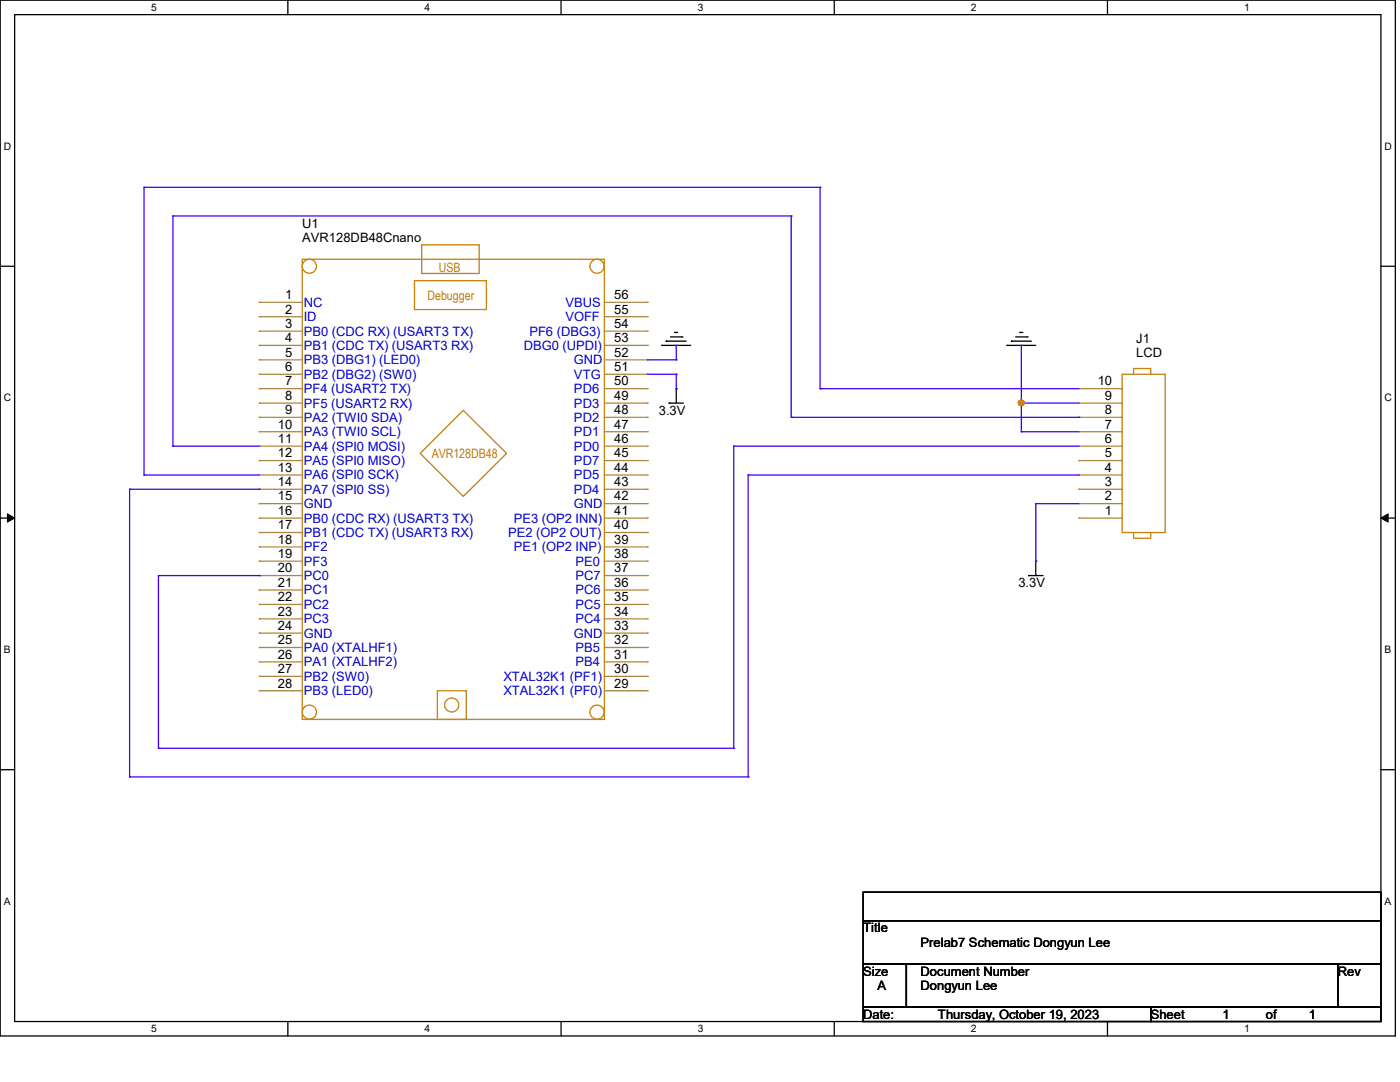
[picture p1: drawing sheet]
<svg xmlns="http://www.w3.org/2000/svg" width="279mm" height="216mm" viewBox="0 0 279 216" stroke-linecap="round" stroke-linejoin="round" font-family="sans-serif">
<path d="M0 0h278.5v206.7h-278.5zM2.9 2.9h272.7v200.9h-272.7z" fill="none" stroke="#000" stroke-width=".25"/>
<g fill="#fff">
<path d="M30.2 .3h1.1v2.3h-1.1z"/>
<path d="M30.2 204.1h1.1v2.3h-1.1z"/>
</g>
<path d="M57.4 0v2.9M57.4 203.8v2.9" fill="none" stroke="#000" stroke-width=".25"/>
<g fill="#fff">
<path d="M84.7 .3h1.1v2.3h-1.1z"/>
<path d="M84.7 204.1h1.1v2.3h-1.1z"/>
</g>
<path d="M112 0v2.9M112 203.8v2.9" fill="none" stroke="#000" stroke-width=".25"/>
<g fill="#fff">
<path d="M139.2 .3h1.1v2.3h-1.1z"/>
<path d="M139.2 204.1h1.1v2.3h-1.1z"/>
</g>
<path d="M166.5 0v2.9M166.5 203.8v2.9" fill="none" stroke="#000" stroke-width=".25"/>
<g fill="#fff">
<path d="M193.8 .3h1.1v2.3h-1.1z"/>
<path d="M193.8 204.1h1.1v2.3h-1.1z"/>
</g>
<path d="M221 0v2.9M221 203.8v2.9" fill="none" stroke="#000" stroke-width=".25"/>
<g fill="#fff">
<path d="M248.3 .3h1.1v2.3h-1.1z"/>
<path d="M248.3 204.1h1.1v2.3h-1.1z"/>
<path d="M.8 28h1.4v2.3h-1.4z"/>
<path d="M276.3 28h1.4v2.3h-1.4z"/>
<path d="M.8 78.2h1.4v2.3h-1.4z"/>
<path d="M276.3 78.2h1.4v2.3h-1.4z"/>
</g>
<path d="M0 53.1h2.9M275.6 53.1h2.9" fill="none" stroke="#000" stroke-width=".25"/>
<g fill="#fff">
<path d="M.8 128.5h1.3v2.2h-1.3z"/>
<path d="M276.3 128.5h1.3v2.2h-1.3z"/>
</g>
<path d="M0 103.4h2.9M275.6 103.4h2.9" fill="none" stroke="#000" stroke-width=".25"/>
<path d="M1.5 102.5l1.4 .9-1.4 .8zM275.6 103.4l1.4-.9v1.7z" fill="#000" stroke="#000" stroke-width=".2"/>
<g fill="#fff">
<path d="M.8 178.7h1.3v2.2h-1.3z"/>
<path d="M276.3 178.7h1.3v2.2h-1.3z"/>
</g>
<g fill="none" stroke="#000" stroke-width=".25">
<path d="M132.1 68.9h.1M132.1 68.9h5.7M132.9 68.1h.1M132.9 68.1h4M133.8 67.2h2.3M134.7 66.3h.1M134.7 66.3h.6M135 77.6h.1M135 77.6v2.8M136.1 67.2h.1M201 68.9h.1M201 68.9h5.7"/>
<path d="M201.8 68.1h.1M201.8 68.1h4M202.7 67.2h2.3M203.5 66.3h.1M203.5 66.3h.6M205 67.2h.1M133.5 80.4h.1M133.5 80.4h2.9M205.3 114.9h.1M205.3 114.9h2.9M206.7 112h.1M206.7 112v2.9"/>
<path d="M0 153.6h2.9M275.6 153.6h2.9M172.3 178h103.3v5.7h-103.3zM172.3 183.7h103.3v8.7h-103.3zM172.3 192.4h8.6v8.6h-8.6zM180.9 192.4h86.1v8.6h-86.1zM267 192.4h8.6v8.6h-8.6zM172.3 201h57.4v2.8h-57.4zM229.7 201h45.9v2.8h-45.9z"/>
</g>
<g fill="none" stroke="#cc8006" stroke-width=".25">
<path d="M60.3 51.7h60.3v91.9h-60.3zM82.7 56h14.4v5.8h-14.4zM84.2 48.9h11.4v5.7h-11.4zM223.9 74.7h8.6v31.6h-8.6zM226.2 74.7v-1.2h3.5v1.2M89.6 84.7l2.9-2.8 8.6 8.6-8.6 8.6-8.6-8.6zM226.2 106.3v1.1h3.5v-1.1M87.3 137.8h5.7v5.8h-5.7z"/>
<circle cx="61.8" cy="53.1" r="1.41"/>
<circle cx="119.2" cy="53.1" r="1.41"/>
<circle cx="61.8" cy="142.1" r="1.41"/>
<circle cx="90.2" cy="140.7" r="1.41"/>
<circle cx="119.2" cy="142.1" r="1.41"/>
</g>
<g fill="none" stroke="#a84" stroke-width=".25">
<path d="M51.7 60.3h.1M51.7 63.2h.1M51.7 66.1h.1M51.7 68.9h.1M51.7 71.8h.1M51.7 74.7h.1M51.7 77.6h.1M51.7 60.3h8.6M51.7 63.2h8.6M51.7 66.1h8.6M51.7 68.9h8.6M51.7 71.8h8.6"/>
<path d="M51.7 74.7h8.6M51.7 77.6h8.6M120.6 60.3h8.6M120.6 63.2h8.6M120.6 66.1h8.6M120.6 68.9h8.6M120.6 71.8h8.6M120.6 74.7h8.6M120.6 77.6h8.6M129.2 60.3h.1M129.2 63.2h.1M129.2 66.1h.1"/>
<path d="M129.2 68.9h.1M129.2 71.8h.1M129.2 74.7h.1M129.2 77.6h.1M215.3 77.6h.1M215.3 77.6h8.6M51.7 80.4h.1M51.7 83.3h.1M51.7 86.1h.1M51.7 89h.1M51.7 91.9h.1M51.7 94.8h.1"/>
<path d="M51.7 97.6h.1M51.7 80.4h8.6M51.7 83.3h8.6M51.7 86.1h8.6M51.7 89h8.6M51.7 91.9h8.6M51.7 94.8h8.6M51.7 97.6h8.6M120.6 80.4h8.6M120.6 83.3h8.6M120.6 86.1h8.6M120.6 89h8.6"/>
<path d="M120.6 91.9h8.6M120.6 94.8h8.6M120.6 97.6h8.6M129.2 80.4h.1M129.2 83.3h.1M129.2 86.1h.1M129.2 89h.1M129.2 91.9h.1M129.2 94.8h.1M129.2 97.6h.1M215.3 97.6h.1M215.3 94.8h.1"/>
<path d="M215.3 91.9h.1M215.3 89h.1M215.3 86.1h.1M215.3 83.3h.1M215.3 80.4h.1M215.3 80.4h8.6M215.3 83.3h8.6M215.3 86.1h8.6M215.3 89h8.6M215.3 91.9h8.6M215.3 94.8h8.6M215.3 97.6h8.6"/>
<path d="M51.7 100.5h.1M51.7 103.4h.1M51.7 106.3h.1M51.7 109.1h.1M51.7 112h.1M51.7 114.9h.1M51.7 117.7h.1M51.7 100.5h8.6M51.7 103.4h8.6M51.7 106.3h8.6M51.7 109.1h8.6M51.7 112h8.6"/>
<path d="M51.7 114.9h8.6M51.7 117.7h8.6M120.6 100.5h8.6M120.6 103.4h8.6M120.6 106.3h8.6M120.6 109.1h8.6M120.6 112h8.6M120.6 114.9h8.6M120.6 117.7h8.6M129.2 100.5h.1M129.2 103.4h.1M129.2 106.3h.1"/>
<path d="M129.2 109.1h.1M129.2 112h.1M129.2 114.9h.1M129.2 117.7h.1M215.3 103.4h.1M215.3 100.5h.1M215.3 100.5h8.6M215.3 103.4h8.6M51.7 120.6h.1M51.7 123.5h.1M51.7 126.3h.1M51.7 129.2h.1"/>
<path d="M51.7 132.1h.1M51.7 135h.1M51.7 137.8h.1M51.7 120.6h8.6M51.7 123.5h8.6M51.7 126.3h8.6M51.7 129.2h8.6M51.7 132.1h8.6M51.7 135h8.6M51.7 137.8h8.6M120.6 120.6h8.6M120.6 123.5h8.6"/>
<path d="M120.6 126.3h8.6M120.6 129.2h8.6M120.6 132.1h8.6M120.6 135h8.6M120.6 137.8h8.6M129.2 120.6h.1M129.2 123.5h.1M129.2 126.3h.1M129.2 129.2h.1M129.2 132.1h.1M129.2 135h.1M129.2 137.8h.1"/>
</g>
<g fill="none" stroke="#4200ff" stroke-width=".25">
<path d="M28.7 37.4h.1M28.7 37.4v57.4M28.7 37.4h135M163.7 37.4h.1M163.7 37.4v40.2M34.5 43.1h.1M34.5 43.1v45.9M34.5 43.1h123.4M157.9 43.1h.1M157.9 43.1v40.2M129.2 71.8h5.8M129.2 74.7h5.8"/>
<path d="M135 71.8h.1M135 68.9h.1M135 74.7h.1M135 77.6h.1M135 68.9v2.9M135 74.7v2.9M163.7 77.6h.1M163.7 77.6h51.6M203.8 68.9h.1M203.8 68.9v17.2M25.9 97.6h.1M25.9 97.6v57.4"/>
<path d="M25.9 97.6h25.8M28.7 94.8h.1M28.7 94.8h23M34.5 89h.1M34.5 89h17.2M51.7 97.6h.1M146.4 89h.1M146.4 89h68.9M146.4 89v60.3M149.3 94.8h.1M149.3 94.8h66M149.3 94.8v60.2"/>
<path d="M157.9 83.3h.1M157.9 83.3h57.4M203.8 80.4h.1M203.8 86.1h.1M203.8 80.4h11.5M203.8 86.1h11.5M215.3 83.3h.1M31.6 114.9h.1M31.6 114.9v34.4M31.6 114.9h20.1M51.7 114.9h.1M206.7 100.5h.1"/>
<path d="M206.7 112h.1M206.7 100.5h8.6M206.7 100.5v11.5M25.9 155h.1M25.9 155h123.4M31.6 149.3h.1M31.6 149.3h114.8M146.4 149.3h.1M149.3 155h.1"/>
</g>
<circle cx="203.8" cy="80.4" r=".56" fill="#f00" stroke="#f00" stroke-width=".25"/>
<g font-size="2.6">
<text x="60.3" y="45.4">U1</text>
<text x="60.3" y="48.3">AVR128DB48Cnano</text>
<text x="56.9" y="59.7">1</text>
<text x="122.6" y="59.7">56</text>
<text x="56.9" y="62.6">2</text>
<text x="56.9" y="65.4">3</text>
<text x="122.6" y="62.6">55</text>
<text x="122.6" y="65.4">54</text>
<text x="56.9" y="68.3">4</text>
<text x="56.9" y="71.2">5</text>
<text x="122.6" y="68.3">53</text>
<text x="122.6" y="71.2">52</text>
<text x="226.8" y="68.4">J1</text>
<text x="226.8" y="71.2">LCD</text>
<text x="56.9" y="74">6</text>
<text x="56.9" y="76.9">7</text>
<text x="122.6" y="74">51</text>
<text x="122.6" y="76.9">50</text>
<text x="219.1" y="76.9">10</text>
<text x="56.9" y="79.8">8</text>
<text x="56.9" y="82.6">9</text>
<text x="122.6" y="79.8">49</text>
<text x="122.6" y="82.6">48</text>
<text x="131.5" y="82.8">3.3V</text>
<text x="220.5" y="82.6">8</text>
<text x="220.5" y="79.8">9</text>
<text x="55.5" y="85.5">10</text>
<text x="55.5" y="88.4">11</text>
<text x="122.6" y="85.5">47</text>
<text x="122.6" y="88.4">46</text>
<text x="220.5" y="88.4">6</text>
<text x="220.5" y="85.5">7</text>
<text x="55.5" y="91.3">12</text>
<text x="55.5" y="94.1">13</text>
<text x="122.6" y="91.3">45</text>
<text x="122.6" y="94.1">44</text>
<text x="220.5" y="94.1">4</text>
<text x="220.5" y="91.3">5</text>
<text x="55.5" y="97">14</text>
<text x="55.5" y="99.9">15</text>
<text x="122.6" y="97">43</text>
<text x="122.6" y="99.9">42</text>
<text x="220.5" y="99.9">2</text>
<text x="220.5" y="97">3</text>
<text x="55.5" y="102.7">16</text>
<text x="55.5" y="105.6">17</text>
<text x="122.6" y="102.7">41</text>
<text x="122.6" y="105.6">40</text>
<text x="220.5" y="102.7">1</text>
<text x="55.5" y="108.5">18</text>
<text x="55.5" y="111.3">19</text>
<text x="122.6" y="108.5">39</text>
<text x="122.6" y="111.3">38</text>
<text x="55.5" y="114.2">20</text>
<text x="55.5" y="117.1">21</text>
<text x="55.5" y="120">22</text>
<text x="122.6" y="114.2">37</text>
<text x="122.6" y="117.1">36</text>
<text x="122.6" y="120">35</text>
<text x="203.2" y="117.2">3.3V</text>
<text x="55.5" y="122.9">23</text>
<text x="55.5" y="125.7">24</text>
<text x="122.6" y="122.9">34</text>
<text x="122.6" y="125.7">33</text>
<text x="55.5" y="128.6">25</text>
<text x="55.5" y="131.4">26</text>
<text x="122.6" y="128.6">32</text>
<text x="122.6" y="131.4">31</text>
<text x="55.5" y="134.3">27</text>
<text x="55.5" y="137.2">28</text>
<text x="122.6" y="134.3">30</text>
<text x="122.6" y="137.2">29</text>
<text x="172.3" y="186.1">Title</text>
<text x="183.7" y="188.9">Prelab7 Schematic Dongyun Lee</text>
<text x="172.3" y="194.7">Size</text>
<text x="175.1" y="197.6">A</text>
<text x="183.7" y="194.7">Document Number</text>
<text x="183.7" y="197.6">Dongyun Lee</text>
<text x="267" y="194.7">Rev</text>
<text x="172.3" y="203.3">Date:</text>
<text x="187.2" y="203.3">Thursday, October 19, 2023</text>
<text x="229.7" y="203.3">Sheet</text>
<text x="244" y="203.3">1</text>
<text x="252.6" y="203.3">of</text>
<text x="261.2" y="203.3">1</text>
</g>
<g font-size="2.6" fill="#cc8006">
<text x="85.3" y="59.9">Debugger</text>
<text x="87.6" y="54.2">USB</text>
<text x="86.1" y="91.5">AVR128DB48</text>
</g>
<g font-size="2.6" fill="#00c">
<text x="60.6" y="61.2">NC</text>
<text x="60.6" y="64.1">ID</text>
<text x="112.9" y="61.2">VBUS</text>
<text x="112.9" y="64.1">VOFF</text>
<text x="60.6" y="67">PB0 (CDC RX) (USART3 TX)</text>
<text x="60.6" y="69.8">PB1 (CDC TX) (USART3 RX)</text>
<text x="104.5" y="69.8">DBG0 (UPDI)</text>
<text x="105.7" y="67">PF6 (DBG3)</text>
<text x="60.6" y="72.7">PB3 (DBG1) (LED0)</text>
<text x="60.6" y="75.6">PB2 (DBG2) (SW0)</text>
<text x="114.6" y="72.7">GND</text>
<text x="114.6" y="75.6">VTG</text>
<text x="60.6" y="78.4">PF4 (USART2 TX)</text>
<text x="60.6" y="81.3">PF5 (USART2 RX)</text>
<text x="114.6" y="78.4">PD6</text>
<text x="114.6" y="81.3">PD3</text>
<text x="60.6" y="84.2">PA2 (TWI0 SDA)</text>
<text x="60.6" y="87">PA3 (TWI0 SCL)</text>
<text x="60.6" y="89.9">PA4 (SPI0 MOSI)</text>
<text x="114.6" y="84.2">PD2</text>
<text x="114.6" y="87">PD1</text>
<text x="114.6" y="89.9">PD0</text>
<text x="60.6" y="92.8">PA5 (SPI0 MISO)</text>
<text x="60.6" y="95.7">PA6 (SPI0 SCK)</text>
<text x="114.6" y="92.8">PD7</text>
<text x="114.6" y="95.7">PD5</text>
<text x="60.6" y="98.6">PA7 (SPI0 SS)</text>
<text x="60.6" y="101.4">GND</text>
<text x="114.6" y="98.6">PD4</text>
<text x="114.6" y="101.4">GND</text>
<text x="60.6" y="104.3">PB0 (CDC RX) (USART3 TX)</text>
<text x="60.6" y="107.1">PB1 (CDC TX) (USART3 RX)</text>
<text x="101.4" y="107.1">PE2 (OP2 OUT)</text>
<text x="102.5" y="104.3">PE3 (OP2 INN)</text>
<text x="60.6" y="110">PF2</text>
<text x="60.6" y="112.9">PF3</text>
<text x="102.5" y="110">PE1 (OP2 INP)</text>
<text x="114.8" y="112.9">PE0</text>
<text x="60.6" y="115.7">PC0</text>
<text x="60.6" y="118.6">PC1</text>
<text x="114.8" y="115.7">PC7</text>
<text x="114.8" y="118.6">PC6</text>
<text x="60.6" y="121.5">PC2</text>
<text x="60.6" y="124.4">PC3</text>
<text x="114.8" y="121.5">PC5</text>
<text x="114.8" y="124.4">PC4</text>
<text x="60.6" y="127.3">GND</text>
<text x="60.6" y="130.1">PA0 (XTALHF1)</text>
<text x="114.6" y="127.3">GND</text>
<text x="114.8" y="130.1">PB5</text>
<text x="60.6" y="133">PA1 (XTALHF2)</text>
<text x="60.6" y="135.8">PB2 (SW0)</text>
<text x="100.5" y="135.8">XTAL32K1 (PF1)</text>
<text x="114.8" y="133">PB4</text>
<text x="60.6" y="138.7">PB3 (LED0)</text>
<text x="100.5" y="138.7">XTAL32K1 (PF0)</text>
</g>
<g font-size="2.1">
<text x="30.2" y="2.2">5</text>
<text x="84.7" y="2.2">4</text>
<text x="139.2" y="2.2">3</text>
<text x="193.8" y="2.2">2</text>
<text x="248.3" y="2.2">1</text>
<text x=".8" y="29.8">D</text>
<text x="276.3" y="29.8">D</text>
<text x=".8" y="80.1">C</text>
<text x="276.3" y="80.1">C</text>
<text x=".8" y="130.3">B</text>
<text x="276.3" y="130.3">B</text>
<text x=".8" y="180.5">A</text>
<text x="276.3" y="180.5">A</text>
<text x="30.2" y="206">5</text>
<text x="84.7" y="206">4</text>
<text x="139.2" y="206">3</text>
<text x="193.8" y="206">2</text>
<text x="248.3" y="206">1</text>
</g>
</svg>
